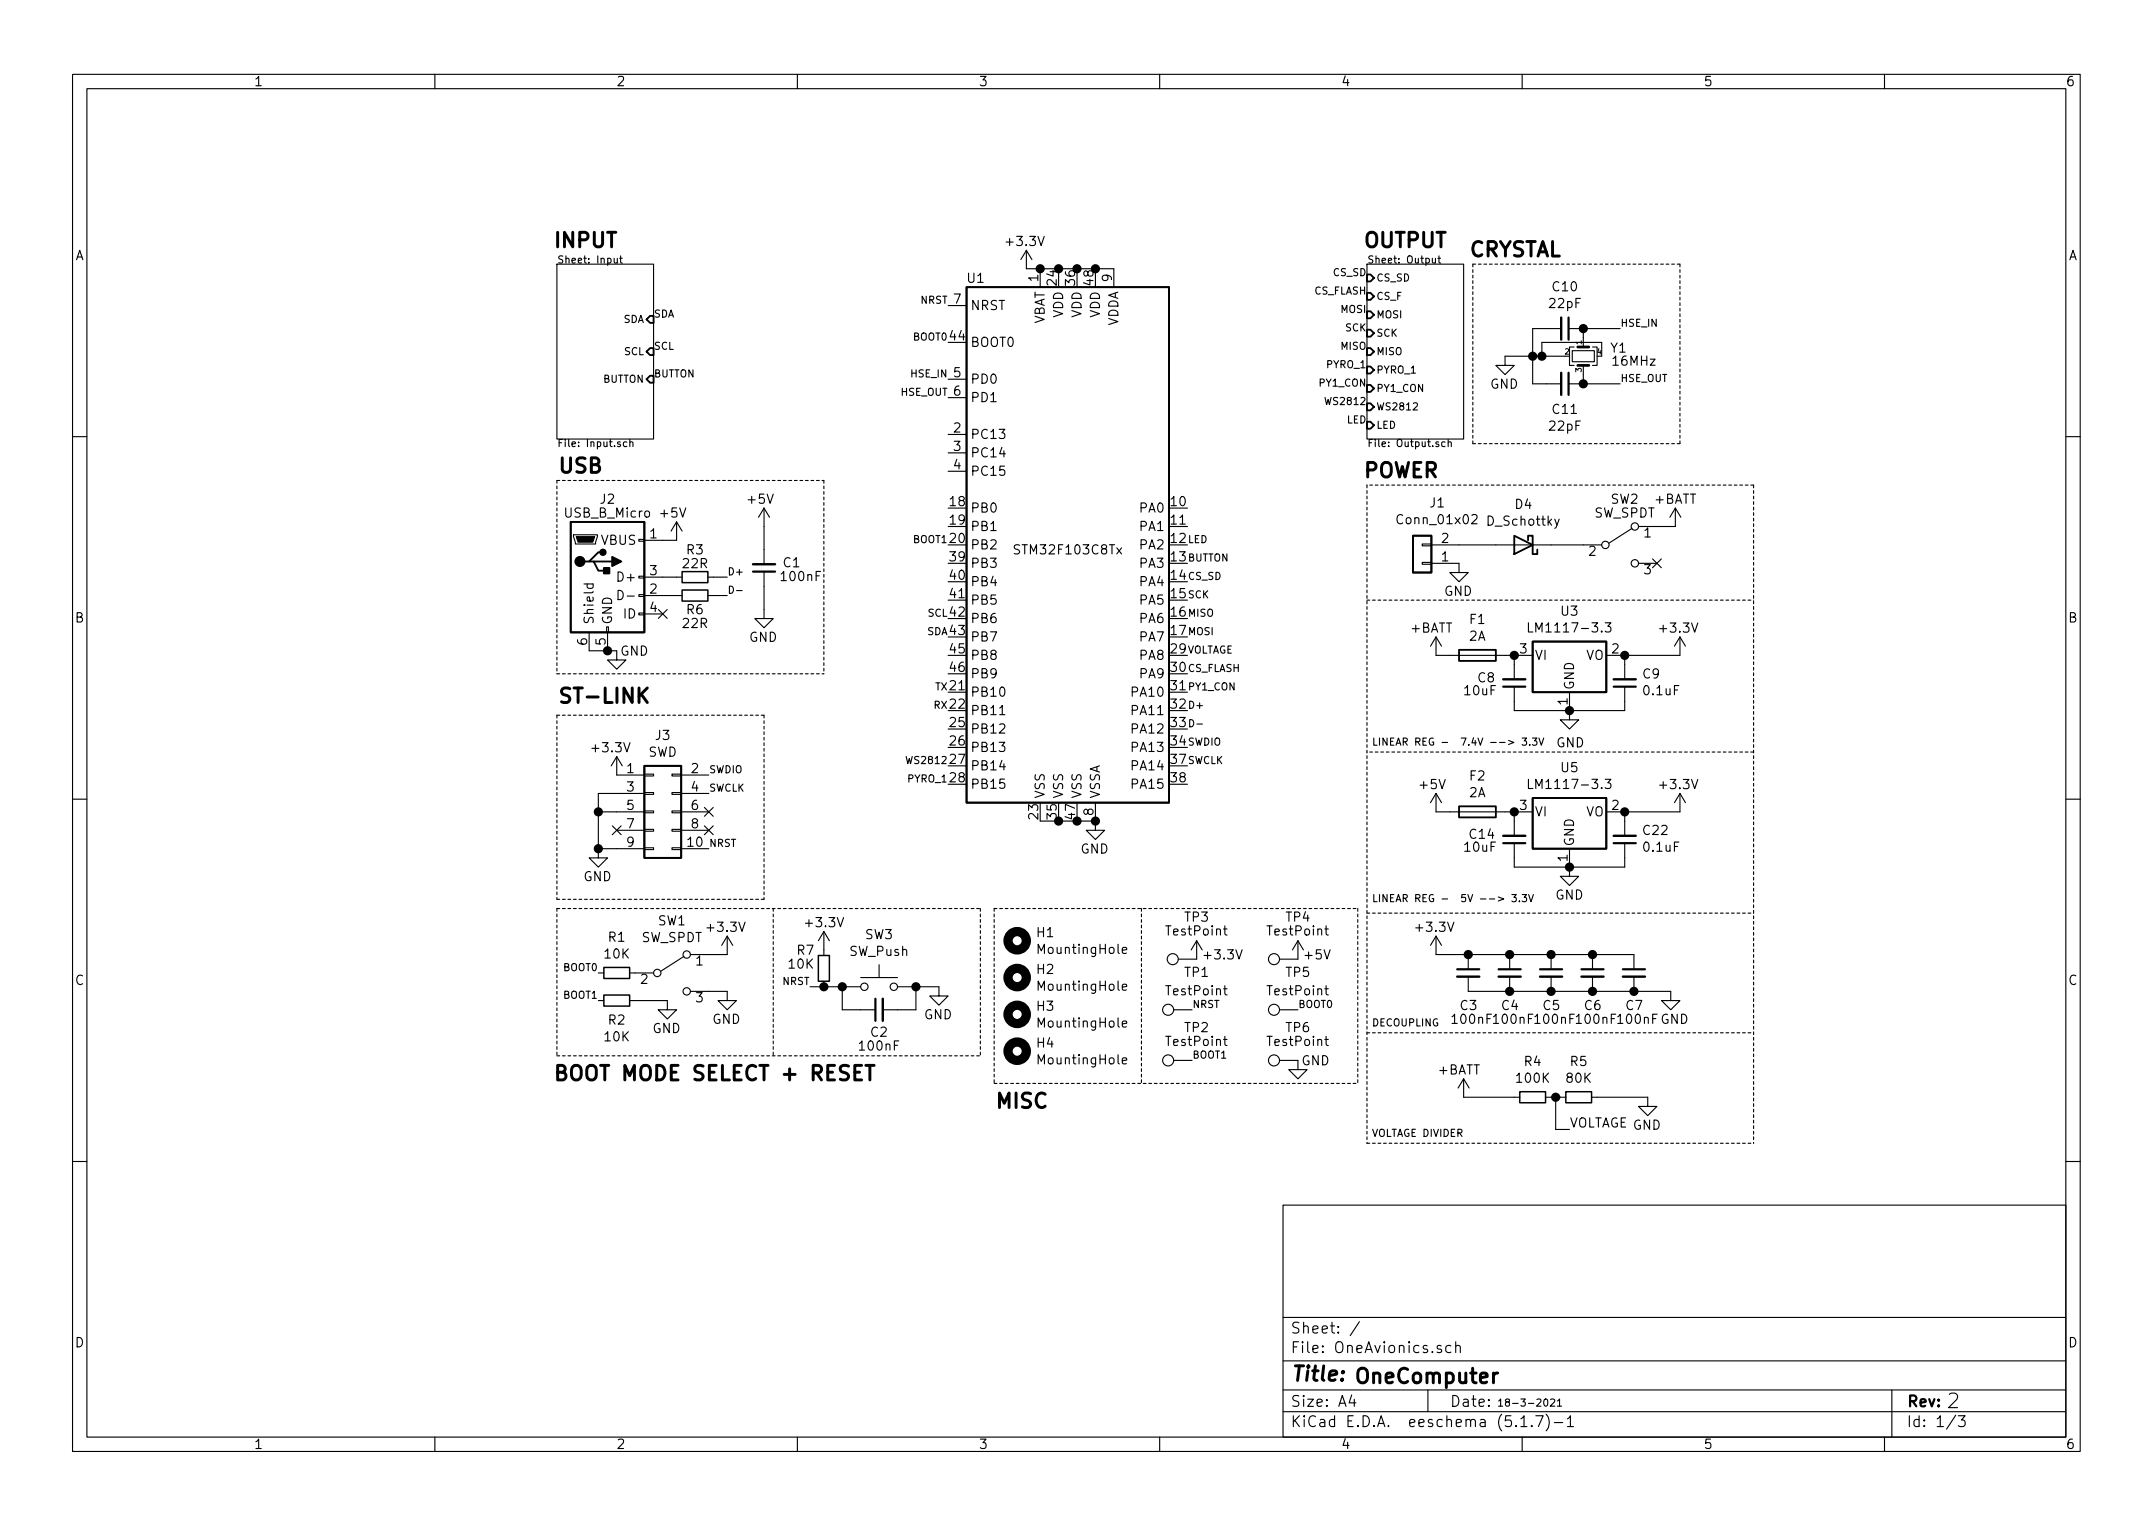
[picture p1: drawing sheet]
EESchema Schematic File Version 4
EELAYER 30 0
EELAYER END
$Descr A4 11693 8268
encoding utf-8
Sheet 1 3
Title ""
Date ""
Rev ""
Comp ""
Comment1 ""
Comment2 ""
Comment3 ""
Comment4 ""
$EndDescr
Wire Wire Line
	8450 6125 8525 6125
Text Notes 7450 6175 0    39   ~ 0
VOLTAGE DIVIDER 
$Comp
L MCU_ST_STM32F1:STM32F103C8Tx U1
U 1 1
P 5850 2950
F 0 "U1" H 5300 4400 50  0000 C CNN
F 1 "STM32F103C8Tx" H 5800 2925 50  0000 C CNN
F 2 "Package_QFP:LQFP-48_7x7mm_P0.5mm" H 5250 1550 50  0001 R CNN
F 3 "http://www.st.com/st-web-ui/static/active/en/resource/technical/document/datasheet/CD00161566.pdf" H 5850 2950 50  0001 C CNN
	1    5850 2950
	1    0    0    -1  
$EndComp
Wire Notes Line
	9525 2625 7425 2625
Text Notes 7450 4050 0    39   ~ 0
LINEAR REG -  7.4V --> 3.3V
Text Notes 7400 2600 0    79   ~ 16
POWER\n
Wire Notes Line
	9525 4075 7425 4075
Wire Notes Line
	7425 3250 9525 3250
Wire Wire Line
	5650 4450 5750 4450
Connection ~ 5750 4450
Connection ~ 5850 4450
Wire Wire Line
	5850 4450 5950 4450
Wire Wire Line
	5750 4450 5850 4450
$Comp
L power:GND #PWR0104
U 1 1
P 5950 4450
F 0 "#PWR0104" H 5950 4200 50  0001 C CNN
F 1 "GND" H 6025 4300 50  0000 R CNN
F 2 "" H 5950 4450 50  0001 C CNN
F 3 "" H 5950 4450 50  0001 C CNN
	1    5950 4450
	1    0    0    -1  
$EndComp
$Comp
L power:+3.3V #PWR0105
U 1 1
P 5575 1450
F 0 "#PWR0105" H 5575 1300 50  0001 C CNN
F 1 "+3.3V" H 5450 1600 50  0000 L CNN
F 2 "" H 5575 1450 50  0001 C CNN
F 3 "" H 5575 1450 50  0001 C CNN
	1    5575 1450
	1    0    0    -1  
$EndComp
Wire Wire Line
	5650 1450 5750 1450
Connection ~ 5750 1450
Wire Wire Line
	5750 1450 5850 1450
Connection ~ 5850 1450
Wire Wire Line
	5850 1450 5950 1450
Wire Wire Line
	5575 1450 5650 1450
Connection ~ 5650 1450
Wire Notes Line
	3025 2600 3025 3650
Text Notes 3025 2575 0    79   ~ 16
USB\n
$Comp
L power:+5V #PWR0106
U 1 1
P 3675 2925
F 0 "#PWR0106" H 3675 2775 50  0001 C CNN
F 1 "+5V" H 3575 3075 50  0000 L CNN
F 2 "" H 3675 2925 50  0001 C CNN
F 3 "" H 3675 2925 50  0001 C CNN
	1    3675 2925
	1    0    0    -1  
$EndComp
Wire Wire Line
	3200 3525 3300 3525
$Comp
L power:GND #PWR0107
U 1 1
P 3350 3525
F 0 "#PWR0107" H 3350 3275 50  0001 C CNN
F 1 "GND" H 3525 3525 50  0000 R CNN
F 2 "" H 3350 3525 50  0001 C CNN
F 3 "" H 3350 3525 50  0001 C CNN
	1    3350 3525
	1    0    0    -1  
$EndComp
NoConn ~ 3600 3325
Text Notes 3025 3825 0    79   ~ 16
ST-LINK\n
$Comp
L Switch:SW_SPDT SW1
U 1 1
P 3650 5275
F 0 "SW1" H 3650 5560 50  0000 C CNN
F 1 "SW_SPDT" H 3650 5469 50  0000 C CNN
F 2 "Button_Switch_SMD:SW_SPDT_PCM12" H 3650 5275 50  0001 C CNN
F 3 "~" H 3650 5275 50  0001 C CNN
	1    3650 5275
	1    0    0    -1  
$EndComp
Text Label 3250 5275 2    39   ~ 0
BOOT0
$Comp
L Device:R_Small R1
U 1 1
P 3350 5275
F 0 "R1" V 3154 5275 50  0000 C CNN
F 1 "10K" V 3245 5275 50  0000 C CNN
F 2 "Resistor_SMD:R_0603_1608Metric" H 3350 5275 50  0001 C CNN
F 3 "~" H 3350 5275 50  0001 C CNN
	1    3350 5275
	0    1    1    0   
$EndComp
$Comp
L power:GND #PWR0108
U 1 1
P 3950 5375
F 0 "#PWR0108" H 3950 5125 50  0001 C CNN
F 1 "GND" H 4025 5225 50  0000 R CNN
F 2 "" H 3950 5375 50  0001 C CNN
F 3 "" H 3950 5375 50  0001 C CNN
	1    3950 5375
	1    0    0    -1  
$EndComp
Text Label 3250 5425 2    39   ~ 0
BOOT1
$Comp
L Device:R_Small R2
U 1 1
P 3350 5425
F 0 "R2" V 3454 5425 50  0000 C CNN
F 1 "10K" V 3545 5425 50  0000 C CNN
F 2 "Resistor_SMD:R_0603_1608Metric" H 3350 5425 50  0001 C CNN
F 3 "~" H 3350 5425 50  0001 C CNN
	1    3350 5425
	0    1    1    0   
$EndComp
Text Label 5150 1850 2    39   ~ 0
BOOT0
Text Label 5150 1650 2    39   ~ 0
NRST
Wire Wire Line
	6050 1450 5950 1450
Connection ~ 5950 1450
Text Label 4400 5350 2    39   ~ 0
NRST
$Comp
L Switch:SW_Push SW3
U 1 1
P 4775 5350
F 0 "SW3" H 4775 5635 50  0000 C CNN
F 1 "SW_Push" H 4775 5544 50  0000 C CNN
F 2 "Button_Switch_SMD:SW_SPST_B3U-1000P" H 4775 5550 50  0001 C CNN
F 3 "~" H 4775 5550 50  0001 C CNN
	1    4775 5350
	1    0    0    -1  
$EndComp
$Comp
L Device:C_Small C2
U 1 1
P 4775 5475
F 0 "C2" V 4650 5475 50  0000 C CNN
F 1 "100nF" V 4575 5475 50  0000 C CNN
F 2 "Capacitor_SMD:C_0603_1608Metric" H 4775 5475 50  0001 C CNN
F 3 "~" H 4775 5475 50  0001 C CNN
	1    4775 5475
	0    -1   -1   0   
$EndComp
$Comp
L power:GND #PWR0113
U 1 1
P 5100 5350
F 0 "#PWR0113" H 5100 5100 50  0001 C CNN
F 1 "GND" H 5175 5200 50  0000 R CNN
F 2 "" H 5100 5350 50  0001 C CNN
F 3 "" H 5100 5350 50  0001 C CNN
	1    5100 5350
	1    0    0    -1  
$EndComp
$Comp
L Device:R_Small R7
U 1 1
P 4475 5250
F 0 "R7" H 4375 5350 50  0000 C CNN
F 1 "10K" H 4350 5275 50  0000 C CNN
F 2 "Resistor_SMD:R_0603_1608Metric" H 4475 5250 50  0001 C CNN
F 3 "~" H 4475 5250 50  0001 C CNN
	1    4475 5250
	1    0    0    -1  
$EndComp
Connection ~ 4475 5350
Wire Wire Line
	4475 5350 4575 5350
$Comp
L power:+3.3V #PWR0114
U 1 1
P 4475 5150
F 0 "#PWR0114" H 4475 5000 50  0001 C CNN
F 1 "+3.3V" H 4475 5300 50  0000 C CNN
F 2 "" H 4475 5150 50  0001 C CNN
F 3 "" H 4475 5150 50  0001 C CNN
	1    4475 5150
	1    0    0    -1  
$EndComp
Wire Wire Line
	4400 5350 4475 5350
Text Label 5150 2050 2    39   ~ 0
HSE_IN
Text Label 5150 2150 2    39   ~ 0
HSE_OUT
Text Label 5150 3450 2    39   ~ 0
SDA
Text Label 5150 3350 2    39   ~ 0
SCL
Text Label 6450 4050 0    39   ~ 0
SWDIO
Text Label 6450 3950 0    39   ~ 0
D-
Text Label 6450 3850 0    39   ~ 0
D+
Text Label 5150 3750 2    39   ~ 0
TX
Text Label 5150 3850 2    39   ~ 0
RX
Text Label 6450 3250 0    39   ~ 0
SCK
Text Label 6450 3350 0    39   ~ 0
MISO
Text Label 6450 3450 0    39   ~ 0
MOSI
Text Label 6450 4150 0    39   ~ 0
SWCLK
$Comp
L Device:C_Small C11
U 1 1
P 8500 2075
F 0 "C11" V 8637 2075 50  0000 C CNN
F 1 "22pF" V 8728 2075 50  0000 C CNN
F 2 "Capacitor_SMD:C_0603_1608Metric" H 8500 2075 50  0001 C CNN
F 3 "~" H 8500 2075 50  0001 C CNN
	1    8500 2075
	0    1    1    0   
$EndComp
$Comp
L Device:Crystal_GND24_Small Y1
U 1 1
P 8600 1925
F 0 "Y1" V 8554 2069 50  0000 L CNN
F 1 "16MHz" V 8625 2075 50  0000 L CNN
F 2 "Crystal:Crystal_SMD_3225-4Pin_3.2x2.5mm" H 8600 1925 50  0001 C CNN
F 3 "~" H 8600 1925 50  0001 C CNN
	1    8600 1925
	0    1    1    0   
$EndComp
$Comp
L Device:C_Small C10
U 1 1
P 8500 1775
F 0 "C10" V 8271 1775 50  0000 C CNN
F 1 "22pF" V 8362 1775 50  0000 C CNN
F 2 "Capacitor_SMD:C_0603_1608Metric" H 8500 1775 50  0001 C CNN
F 3 "~" H 8500 1775 50  0001 C CNN
	1    8500 1775
	0    1    1    0   
$EndComp
Wire Wire Line
	8600 2075 8600 2025
Wire Wire Line
	8600 1775 8600 1825
Wire Wire Line
	8400 1775 8325 1775
Wire Wire Line
	8325 1775 8325 1925
Wire Wire Line
	8325 2075 8400 2075
$Comp
L power:GND #PWR0115
U 1 1
P 8175 1925
F 0 "#PWR0115" H 8175 1675 50  0001 C CNN
F 1 "GND" H 8250 1775 50  0000 R CNN
F 2 "" H 8175 1925 50  0001 C CNN
F 3 "" H 8175 1925 50  0001 C CNN
	1    8175 1925
	1    0    0    -1  
$EndComp
Connection ~ 8325 1925
Wire Wire Line
	8325 1925 8325 2075
Wire Wire Line
	8325 1925 8375 1925
Wire Wire Line
	8700 1925 8700 1850
Wire Wire Line
	8700 1850 8375 1850
Wire Wire Line
	8375 1850 8375 1925
Connection ~ 8375 1925
Wire Wire Line
	8375 1925 8500 1925
Text Label 8800 1775 0    39   ~ 0
HSE_IN
Wire Wire Line
	8800 1775 8600 1775
Connection ~ 8600 1775
Text Label 8800 2075 0    39   ~ 0
HSE_OUT
Wire Wire Line
	8800 2075 8600 2075
Connection ~ 8600 2075
Text Label 3550 1725 0    39   ~ 0
SDA
Text Label 3550 1900 0    39   ~ 0
SCL
Text Label 6450 3050 0    39   ~ 0
BUTTON
Text Label 3550 2050 0    39   ~ 0
BUTTON
Text Label 5150 4250 2    39   ~ 0
PYRO_1
Text Label 6450 3550 0    39   ~ 0
VOLTAGE
Wire Notes Line
	8000 1425 8000 2400
Wire Notes Line
	8000 2400 9125 2400
Wire Notes Line
	9125 2400 9125 1425
Wire Notes Line
	9125 1425 8000 1425
Text Notes 7975 1400 0    79   ~ 16
CRYSTAL\n
Wire Notes Line
	3025 4925 3025 5725
Wire Notes Line
	4200 4925 4200 5725
Wire Notes Line
	5325 4925 5325 5725
Wire Notes Line
	3025 4925 5325 4925
Wire Notes Line
	3025 5725 5325 5725
Text Notes 3000 5875 0    79   ~ 16
BOOT MODE SELECT + RESET\n
Text Notes 3000 1350 0    79   ~ 16
INPUT\n
Wire Notes Line
	7425 5600 9525 5600
Text Notes 7450 5575 0    39   ~ 0
DECOUPLING
$Comp
L Connector_Generic:Conn_02x05_Odd_Even J3
U 1 1
P 3550 4400
F 0 "J3" H 3600 4817 50  0000 C CNN
F 1 "SWD" H 3600 4726 50  0000 C CNN
F 2 "Connector_PinHeader_2.54mm:PinHeader_2x05_P2.54mm_Vertical" H 3550 4400 50  0001 C CNN
F 3 "~" H 3550 4400 50  0001 C CNN
	1    3550 4400
	1    0    0    -1  
$EndComp
Text Label 3850 4600 0    39   ~ 0
NRST
Text Label 3850 4300 0    39   ~ 0
SWCLK
Text Label 3850 4200 0    39   ~ 0
SWDIO
$Comp
L power:+3.3V #PWR0116
U 1 1
P 3350 4200
F 0 "#PWR0116" H 3350 4050 50  0001 C CNN
F 1 "+3.3V" H 3200 4350 50  0000 L CNN
F 2 "" H 3350 4200 50  0001 C CNN
F 3 "" H 3350 4200 50  0001 C CNN
	1    3350 4200
	1    0    0    -1  
$EndComp
Wire Wire Line
	3350 4300 3250 4300
Wire Wire Line
	3250 4300 3250 4400
Wire Wire Line
	3250 4600 3350 4600
Wire Wire Line
	3350 4400 3250 4400
Connection ~ 3250 4400
Wire Wire Line
	3250 4400 3250 4600
NoConn ~ 3350 4500
NoConn ~ 3850 4500
NoConn ~ 3850 4400
Connection ~ 3250 4600
Wire Notes Line
	3025 3875 4150 3875
$Comp
L Mechanical:MountingHole H1
U 1 1
P 5525 5100
F 0 "H1" H 5625 5146 50  0000 L CNN
F 1 "MountingHole" H 5625 5055 50  0000 L CNN
F 2 "MountingHole:MountingHole_2.2mm_M2_Pad_Via" H 5525 5100 50  0001 C CNN
F 3 "~" H 5525 5100 50  0001 C CNN
	1    5525 5100
	1    0    0    -1  
$EndComp
$Comp
L Mechanical:MountingHole H2
U 1 1
P 5525 5300
F 0 "H2" H 5625 5346 50  0000 L CNN
F 1 "MountingHole" H 5625 5255 50  0000 L CNN
F 2 "MountingHole:MountingHole_2.2mm_M2_Pad_Via" H 5525 5300 50  0001 C CNN
F 3 "~" H 5525 5300 50  0001 C CNN
	1    5525 5300
	1    0    0    -1  
$EndComp
$Comp
L Mechanical:MountingHole H3
U 1 1
P 5525 5500
F 0 "H3" H 5625 5546 50  0000 L CNN
F 1 "MountingHole" H 5625 5455 50  0000 L CNN
F 2 "MountingHole:MountingHole_2.2mm_M2_Pad_Via" H 5525 5500 50  0001 C CNN
F 3 "~" H 5525 5500 50  0001 C CNN
	1    5525 5500
	1    0    0    -1  
$EndComp
$Comp
L Mechanical:MountingHole H4
U 1 1
P 5525 5700
F 0 "H4" H 5625 5746 50  0000 L CNN
F 1 "MountingHole" H 5625 5655 50  0000 L CNN
F 2 "MountingHole:MountingHole_2.2mm_M2_Pad_Via" H 5525 5700 50  0001 C CNN
F 3 "~" H 5525 5700 50  0001 C CNN
	1    5525 5700
	1    0    0    -1  
$EndComp
Wire Wire Line
	3300 3525 3350 3525
Connection ~ 3300 3525
$Comp
L Connector_Generic:Conn_01x02 J1
U 1 1
P 7725 3050
F 0 "J1" H 7643 2725 50  0000 C CNN
F 1 "Conn_01x02" H 7643 2816 50  0000 C CNN
F 2 "TerminalBlock_Phoenix:TerminalBlock_Phoenix_PT-1,5-2-3.5-H_1x02_P3.50mm_Horizontal" H 7725 3050 50  0001 C CNN
F 3 "~" H 7725 3050 50  0001 C CNN
	1    7725 3050
	-1   0    0    1   
$EndComp
$Comp
L Switch:SW_SPDT SW2
U 1 1
P 8800 2950
F 0 "SW2" H 8825 3200 50  0000 C CNN
F 1 "SW_SPDT" H 8825 3125 50  0000 C CNN
F 2 "Button_Switch_SMD:SW_SPDT_PCM12" H 8800 2950 50  0001 C CNN
F 3 "~" H 8800 2950 50  0001 C CNN
	1    8800 2950
	1    0    0    -1  
$EndComp
NoConn ~ 9000 3050
Wire Wire Line
	8825 3600 8825 3550
Wire Wire Line
	8825 3850 8825 3800
Wire Wire Line
	8225 3800 8225 3850
Wire Wire Line
	8225 3550 8225 3600
$Comp
L Regulator_Linear:LM1117-3.3 U3
U 1 1
P 8525 3550
F 0 "U3" H 8525 3792 50  0000 C CNN
F 1 "LM1117-3.3" H 8525 3701 50  0000 C CNN
F 2 "Package_TO_SOT_SMD:SOT-223" H 8525 3550 50  0001 C CNN
F 3 "http://www.ti.com/lit/ds/symlink/lm1117.pdf" H 8525 3550 50  0001 C CNN
	1    8525 3550
	1    0    0    -1  
$EndComp
$Comp
L Device:C_Small C8
U 1 1
P 8225 3700
F 0 "C8" H 8325 3675 50  0000 L CNN
F 1 "10uF" H 8316 3745 50  0000 L CNN
F 2 "Capacitor_SMD:C_0603_1608Metric" H 8225 3700 50  0001 C CNN
F 3 "~" H 8225 3700 50  0001 C CNN
	1    8225 3700
	-1   0    0    1   
$EndComp
$Comp
L Device:C_Small C9
U 1 1
P 8825 3700
F 0 "C9" H 8733 3654 50  0000 R CNN
F 1 "0.1uF" H 8733 3745 50  0000 R CNN
F 2 "Capacitor_SMD:C_0603_1608Metric" H 8825 3700 50  0001 C CNN
F 3 "~" H 8825 3700 50  0001 C CNN
	1    8825 3700
	-1   0    0    1   
$EndComp
$Comp
L power:+3.3V #PWR0102
U 1 1
P 9125 3550
F 0 "#PWR0102" H 9125 3400 50  0001 C CNN
F 1 "+3.3V" H 9000 3700 50  0000 L CNN
F 2 "" H 9125 3550 50  0001 C CNN
F 3 "" H 9125 3550 50  0001 C CNN
	1    9125 3550
	1    0    0    -1  
$EndComp
Connection ~ 8825 3550
Wire Wire Line
	9125 3550 8825 3550
$Comp
L power:GND #PWR0103
U 1 1
P 8525 3850
F 0 "#PWR0103" H 8525 3600 50  0001 C CNN
F 1 "GND" H 8530 3677 50  0000 C CNN
F 2 "" H 8525 3850 50  0001 C CNN
F 3 "" H 8525 3850 50  0001 C CNN
	1    8525 3850
	1    0    0    -1  
$EndComp
Wire Wire Line
	8225 3850 8525 3850
Connection ~ 8525 3850
Wire Wire Line
	8525 3850 8825 3850
$Comp
L Device:Fuse F1
U 1 1
P 8025 3550
F 0 "F1" V 7828 3550 50  0000 C CNN
F 1 "2A" V 7919 3550 50  0000 C CNN
F 2 "Fuse:Fuse_1206_3216Metric_Castellated" V 7955 3550 50  0001 C CNN
F 3 "~" H 8025 3550 50  0001 C CNN
	1    8025 3550
	0    1    1    0   
$EndComp
$Comp
L power:GND #PWR0127
U 1 1
P 8950 5950
F 0 "#PWR0127" H 8950 5700 50  0001 C CNN
F 1 "GND" H 9025 5800 50  0000 R CNN
F 2 "" H 8950 5950 50  0001 C CNN
F 3 "" H 8950 5950 50  0001 C CNN
	1    8950 5950
	1    0    0    -1  
$EndComp
$Comp
L Device:R_Small R4
U 1 1
P 8325 5950
F 0 "R4" V 8129 5950 50  0000 C CNN
F 1 "100K" V 8220 5950 50  0000 C CNN
F 2 "Resistor_SMD:R_0603_1608Metric" H 8325 5950 50  0001 C CNN
F 3 "~" H 8325 5950 50  0001 C CNN
	1    8325 5950
	0    1    1    0   
$EndComp
$Comp
L Device:R_Small R5
U 1 1
P 8575 5950
F 0 "R5" V 8379 5950 50  0000 C CNN
F 1 "80K" V 8470 5950 50  0000 C CNN
F 2 "Resistor_SMD:R_0603_1608Metric" H 8575 5950 50  0001 C CNN
F 3 "~" H 8575 5950 50  0001 C CNN
	1    8575 5950
	0    1    1    0   
$EndComp
Wire Wire Line
	8425 5950 8450 5950
Wire Wire Line
	8450 5950 8450 6125
Connection ~ 8450 5950
Wire Wire Line
	8450 5950 8475 5950
Text Label 8525 6125 0    50   ~ 0
VOLTAGE
$Comp
L power:GND #PWR0112
U 1 1
P 9075 5375
F 0 "#PWR0112" H 9075 5125 50  0001 C CNN
F 1 "GND" H 9175 5225 50  0000 R CNN
F 2 "" H 9075 5375 50  0001 C CNN
F 3 "" H 9075 5375 50  0001 C CNN
	1    9075 5375
	1    0    0    -1  
$EndComp
$Comp
L power:+3.3V #PWR0111
U 1 1
P 7800 5175
F 0 "#PWR0111" H 7800 5025 50  0001 C CNN
F 1 "+3.3V" H 7675 5325 50  0000 L CNN
F 2 "" H 7800 5175 50  0001 C CNN
F 3 "" H 7800 5175 50  0001 C CNN
	1    7800 5175
	1    0    0    -1  
$EndComp
Connection ~ 8875 5375
$Comp
L Device:C_Small C7
U 1 1
P 8875 5275
F 0 "C7" H 8825 5100 50  0000 L CNN
F 1 "100nF" H 8775 5025 50  0000 L CNN
F 2 "Capacitor_SMD:C_0603_1608Metric" H 8875 5275 50  0001 C CNN
F 3 "~" H 8875 5275 50  0001 C CNN
	1    8875 5275
	1    0    0    -1  
$EndComp
Wire Wire Line
	8650 5375 8875 5375
Connection ~ 8650 5375
Wire Wire Line
	8875 5175 8650 5175
Connection ~ 8650 5175
$Comp
L Device:C_Small C6
U 1 1
P 8650 5275
F 0 "C6" H 8600 5100 50  0000 L CNN
F 1 "100nF" H 8550 5025 50  0000 L CNN
F 2 "Capacitor_SMD:C_0603_1608Metric" H 8650 5275 50  0001 C CNN
F 3 "~" H 8650 5275 50  0001 C CNN
	1    8650 5275
	1    0    0    -1  
$EndComp
Wire Wire Line
	8425 5375 8650 5375
Connection ~ 8425 5375
Wire Wire Line
	8650 5175 8425 5175
Connection ~ 8425 5175
$Comp
L Device:C_Small C5
U 1 1
P 8425 5275
F 0 "C5" H 8375 5100 50  0000 L CNN
F 1 "100nF" H 8325 5025 50  0000 L CNN
F 2 "Capacitor_SMD:C_0603_1608Metric" H 8425 5275 50  0001 C CNN
F 3 "~" H 8425 5275 50  0001 C CNN
	1    8425 5275
	1    0    0    -1  
$EndComp
Wire Wire Line
	8200 5375 8425 5375
Wire Wire Line
	7975 5375 8200 5375
Connection ~ 8200 5375
Wire Wire Line
	8425 5175 8200 5175
Wire Wire Line
	8200 5175 7975 5175
Connection ~ 8200 5175
$Comp
L Device:C_Small C4
U 1 1
P 8200 5275
F 0 "C4" H 8150 5100 50  0000 L CNN
F 1 "100nF" H 8100 5025 50  0000 L CNN
F 2 "Capacitor_SMD:C_0603_1608Metric" H 8200 5275 50  0001 C CNN
F 3 "~" H 8200 5275 50  0001 C CNN
	1    8200 5275
	1    0    0    -1  
$EndComp
Connection ~ 7975 5175
$Comp
L Device:C_Small C3
U 1 1
P 7975 5275
F 0 "C3" H 7925 5100 50  0000 L CNN
F 1 "100nF" H 7875 5025 50  0000 L CNN
F 2 "Capacitor_SMD:C_0603_1608Metric" H 7975 5275 50  0001 C CNN
F 3 "~" H 7975 5275 50  0001 C CNN
	1    7975 5275
	1    0    0    -1  
$EndComp
Text Label 5150 2950 2    39   ~ 0
BOOT1
Wire Notes Line
	7425 6200 9525 6200
Text Label 6450 2950 0    39   ~ 0
LED
Text Label 6450 3150 0    39   ~ 0
CS_SD
Text Label 6450 3650 0    39   ~ 0
CS_FLASH
$Comp
L Connector:TestPoint TP?
U 1 1
P 6500 5200
AR Path="/604AFA5F/604B7FBC" Ref="TP?"  Part="1" 
AR Path="/604B7FBC" Ref="TP3"  Part="1" 
F 0 "TP3" V 6725 5200 50  0000 C CNN
F 1 "TestPoint" V 6650 5200 50  0000 C CNN
F 2 "TestPoint:TestPoint_Pad_D1.5mm" H 6700 5200 50  0001 C CNN
F 3 "~" H 6700 5200 50  0001 C CNN
	1    6500 5200
	0    -1   -1   0   
$EndComp
$Comp
L power:+3.3V #PWR?
U 1 1
P 6500 5200
AR Path="/604AFA5F/604B7FC2" Ref="#PWR?"  Part="1" 
AR Path="/604B7FC2" Ref="#PWR0122"  Part="1" 
F 0 "#PWR0122" H 6500 5050 50  0001 C CNN
F 1 "+3.3V" H 6525 5225 50  0000 L CNN
F 2 "" H 6500 5200 50  0001 C CNN
F 3 "" H 6500 5200 50  0001 C CNN
	1    6500 5200
	1    0    0    -1  
$EndComp
$Comp
L Connector:TestPoint TP?
U 1 1
P 7050 5200
AR Path="/604AFA5F/604B7FC8" Ref="TP?"  Part="1" 
AR Path="/604B7FC8" Ref="TP4"  Part="1" 
F 0 "TP4" V 7275 5200 50  0000 C CNN
F 1 "TestPoint" V 7200 5200 50  0000 C CNN
F 2 "TestPoint:TestPoint_Pad_D1.5mm" H 7250 5200 50  0001 C CNN
F 3 "~" H 7250 5200 50  0001 C CNN
	1    7050 5200
	0    -1   -1   0   
$EndComp
$Comp
L Connector:TestPoint TP?
U 1 1
P 6475 5475
AR Path="/604AFA5F/604B7FD4" Ref="TP?"  Part="1" 
AR Path="/604B7FD4" Ref="TP1"  Part="1" 
F 0 "TP1" V 6675 5450 50  0000 C CNN
F 1 "TestPoint" V 6575 5450 50  0000 C CNN
F 2 "TestPoint:TestPoint_Pad_D1.5mm" H 6675 5475 50  0001 C CNN
F 3 "~" H 6675 5475 50  0001 C CNN
	1    6475 5475
	0    -1   -1   0   
$EndComp
$Comp
L Connector:TestPoint TP?
U 1 1
P 7050 5475
AR Path="/604AFA5F/604B7FDA" Ref="TP?"  Part="1" 
AR Path="/604B7FDA" Ref="TP5"  Part="1" 
F 0 "TP5" V 7250 5475 50  0000 C CNN
F 1 "TestPoint" V 7150 5475 50  0000 C CNN
F 2 "TestPoint:TestPoint_Pad_D1.5mm" H 7250 5475 50  0001 C CNN
F 3 "~" H 7250 5475 50  0001 C CNN
	1    7050 5475
	0    -1   -1   0   
$EndComp
Text Label 6475 5475 0    39   ~ 0
NRST
Text Label 7050 5475 0    39   ~ 0
BOOT0
Text Label 6475 5750 0    39   ~ 0
BOOT1
$Comp
L Connector:TestPoint TP?
U 1 1
P 6475 5750
AR Path="/604AFA5F/604BA055" Ref="TP?"  Part="1" 
AR Path="/604BA055" Ref="TP2"  Part="1" 
F 0 "TP2" V 6650 5725 50  0000 C CNN
F 1 "TestPoint" V 6575 5725 50  0000 C CNN
F 2 "TestPoint:TestPoint_Pad_D1.5mm" H 6675 5750 50  0001 C CNN
F 3 "~" H 6675 5750 50  0001 C CNN
	1    6475 5750
	0    -1   -1   0   
$EndComp
$Comp
L Connector:TestPoint TP?
U 1 1
P 7050 5750
AR Path="/604AFA5F/604BA6D7" Ref="TP?"  Part="1" 
AR Path="/604BA6D7" Ref="TP6"  Part="1" 
F 0 "TP6" V 7225 5750 50  0000 C CNN
F 1 "TestPoint" V 7150 5750 50  0000 C CNN
F 2 "TestPoint:TestPoint_Pad_D1.5mm" H 7250 5750 50  0001 C CNN
F 3 "~" H 7250 5750 50  0001 C CNN
	1    7050 5750
	0    -1   -1   0   
$EndComp
Wire Notes Line
	6200 4925 6200 5875
Text Notes 5400 6025 0    79   ~ 16
MISC\n
Wire Notes Line
	7375 4925 7375 5875
Wire Notes Line
	5400 4925 7375 4925
Wire Notes Line
	4150 4875 3025 4875
Wire Notes Line
	4150 3875 4150 4875
Wire Notes Line
	3025 3875 3025 4875
Wire Notes Line
	5400 4925 5400 5875
Wire Notes Line
	5400 5875 7375 5875
Text Notes 7450 4900 0    39   ~ 0
LINEAR REG -  5V --> 3.3V
Wire Wire Line
	8825 4450 8825 4400
Wire Wire Line
	8825 4700 8825 4650
Wire Wire Line
	8225 4650 8225 4700
Wire Wire Line
	8225 4400 8225 4450
$Comp
L Device:C_Small C14
U 1 1
P 8225 4550
F 0 "C14" H 8325 4525 50  0000 L CNN
F 1 "10uF" H 8316 4595 50  0000 L CNN
F 2 "Capacitor_SMD:C_0603_1608Metric" H 8225 4550 50  0001 C CNN
F 3 "~" H 8225 4550 50  0001 C CNN
	1    8225 4550
	-1   0    0    1   
$EndComp
$Comp
L Device:C_Small C22
U 1 1
P 8825 4550
F 0 "C22" H 8733 4504 50  0000 R CNN
F 1 "0.1uF" H 8733 4595 50  0000 R CNN
F 2 "Capacitor_SMD:C_0603_1608Metric" H 8825 4550 50  0001 C CNN
F 3 "~" H 8825 4550 50  0001 C CNN
	1    8825 4550
	-1   0    0    1   
$EndComp
$Comp
L power:+3.3V #PWR0141
U 1 1
P 9125 4400
F 0 "#PWR0141" H 9125 4250 50  0001 C CNN
F 1 "+3.3V" H 9000 4550 50  0000 L CNN
F 2 "" H 9125 4400 50  0001 C CNN
F 3 "" H 9125 4400 50  0001 C CNN
	1    9125 4400
	1    0    0    -1  
$EndComp
Wire Wire Line
	9125 4400 8825 4400
$Comp
L power:GND #PWR0142
U 1 1
P 8525 4700
F 0 "#PWR0142" H 8525 4450 50  0001 C CNN
F 1 "GND" H 8525 4550 50  0000 C CNN
F 2 "" H 8525 4700 50  0001 C CNN
F 3 "" H 8525 4700 50  0001 C CNN
	1    8525 4700
	1    0    0    -1  
$EndComp
Wire Wire Line
	8225 4700 8525 4700
Connection ~ 8525 4700
Wire Wire Line
	8525 4700 8825 4700
$Comp
L Device:Fuse F2
U 1 1
P 8025 4400
F 0 "F2" V 7828 4400 50  0000 C CNN
F 1 "2A" V 7919 4400 50  0000 C CNN
F 2 "Fuse:Fuse_1206_3216Metric_Castellated" V 7955 4400 50  0001 C CNN
F 3 "~" H 8025 4400 50  0001 C CNN
	1    8025 4400
	0    1    1    0   
$EndComp
Wire Notes Line
	7425 4950 9525 4950
$Comp
L power:+5V #PWR0143
U 1 1
P 7800 4400
F 0 "#PWR0143" H 7800 4250 50  0001 C CNN
F 1 "+5V" H 7700 4550 50  0000 L CNN
F 2 "" H 7800 4400 50  0001 C CNN
F 3 "" H 7800 4400 50  0001 C CNN
	1    7800 4400
	1    0    0    -1  
$EndComp
$Comp
L Regulator_Linear:LM1117-3.3 U5
U 1 1
P 8525 4400
F 0 "U5" H 8525 4642 50  0000 C CNN
F 1 "LM1117-3.3" H 8525 4551 50  0000 C CNN
F 2 "Package_TO_SOT_SMD:SOT-223" H 8525 4400 50  0001 C CNN
F 3 "http://www.ti.com/lit/ds/symlink/lm1117.pdf" H 8525 4400 50  0001 C CNN
	1    8525 4400
	1    0    0    -1  
$EndComp
Connection ~ 8825 4400
Wire Notes Line
	7425 2625 7425 6200
Wire Notes Line
	9525 2625 9525 6200
$Comp
L Device:D_Schottky D4
U 1 1
P 8275 2950
F 0 "D4" H 8275 2733 50  0000 C CNN
F 1 "D_Schottky" H 8275 2824 50  0000 C CNN
F 2 "Package_TO_SOT_SMD:SOT-23" H 8275 2950 50  0001 C CNN
F 3 "~" H 8275 2950 50  0001 C CNN
	1    8275 2950
	-1   0    0    1   
$EndComp
$Comp
L power:+BATT #PWR0110
U 1 1
P 9100 2850
F 0 "#PWR0110" H 9100 2700 50  0001 C CNN
F 1 "+BATT" H 9100 3000 50  0000 C CNN
F 2 "" H 9100 2850 50  0001 C CNN
F 3 "" H 9100 2850 50  0001 C CNN
	1    9100 2850
	1    0    0    -1  
$EndComp
$Comp
L power:+BATT #PWR0118
U 1 1
P 7950 5950
F 0 "#PWR0118" H 7950 5800 50  0001 C CNN
F 1 "+BATT" H 7925 6100 50  0000 C CNN
F 2 "" H 7950 5950 50  0001 C CNN
F 3 "" H 7950 5950 50  0001 C CNN
	1    7950 5950
	1    0    0    -1  
$EndComp
Connection ~ 5950 4450
Wire Wire Line
	5100 5350 4975 5350
Wire Wire Line
	4975 5350 4975 5475
Wire Wire Line
	4975 5475 4875 5475
Connection ~ 4975 5350
Wire Wire Line
	4675 5475 4575 5475
Wire Wire Line
	4575 5475 4575 5350
Connection ~ 4575 5350
Wire Wire Line
	3950 5375 3850 5375
$Comp
L power:+3.3V #PWR0109
U 1 1
P 3950 5175
F 0 "#PWR0109" H 3950 5025 50  0001 C CNN
F 1 "+3.3V" H 3825 5325 50  0000 L CNN
F 2 "" H 3950 5175 50  0001 C CNN
F 3 "" H 3950 5175 50  0001 C CNN
	1    3950 5175
	1    0    0    -1  
$EndComp
Wire Wire Line
	3850 5175 3950 5175
$Comp
L power:GND #PWR0123
U 1 1
P 3625 5425
F 0 "#PWR0123" H 3625 5175 50  0001 C CNN
F 1 "GND" H 3700 5275 50  0000 R CNN
F 2 "" H 3625 5425 50  0001 C CNN
F 3 "" H 3625 5425 50  0001 C CNN
	1    3625 5425
	1    0    0    -1  
$EndComp
Wire Wire Line
	3450 5425 3625 5425
$Comp
L power:GND #PWR0117
U 1 1
P 3250 4600
F 0 "#PWR0117" H 3250 4350 50  0001 C CNN
F 1 "GND" H 3325 4450 50  0000 R CNN
F 2 "" H 3250 4600 50  0001 C CNN
F 3 "" H 3250 4600 50  0001 C CNN
	1    3250 4600
	1    0    0    -1  
$EndComp
$Comp
L Device:C_Small C?
U 1 1
P 4150 3075
AR Path="/604AFA5F/605AA5CD" Ref="C?"  Part="1" 
AR Path="/605AA5CD" Ref="C1"  Part="1" 
F 0 "C1" H 4000 3050 50  0000 C CNN
F 1 "100nF" H 3950 3125 50  0000 C CNN
F 2 "Capacitor_SMD:C_0603_1608Metric" H 4150 3075 50  0001 C CNN
F 3 "~" H 4150 3075 50  0001 C CNN
	1    4150 3075
	-1   0    0    1   
$EndComp
$Comp
L power:GND #PWR?
U 1 1
P 4150 3300
AR Path="/604AFA5F/605AA5D9" Ref="#PWR?"  Part="1" 
AR Path="/605AA5D9" Ref="#PWR0124"  Part="1" 
F 0 "#PWR0124" H 4150 3050 50  0001 C CNN
F 1 "GND" H 4225 3150 50  0000 R CNN
F 2 "" H 4150 3300 50  0001 C CNN
F 3 "" H 4150 3300 50  0001 C CNN
	1    4150 3300
	1    0    0    -1  
$EndComp
Wire Wire Line
	4150 3300 4150 3175
Wire Wire Line
	4150 2975 4150 2850
Wire Notes Line
	4475 2600 4475 3650
Wire Notes Line
	3025 2600 4475 2600
Wire Notes Line
	3025 3650 4475 3650
$Comp
L power:+5V #PWR0125
U 1 1
P 4150 2850
F 0 "#PWR0125" H 4150 2700 50  0001 C CNN
F 1 "+5V" H 4050 3000 50  0000 L CNN
F 2 "" H 4150 2850 50  0001 C CNN
F 3 "" H 4150 2850 50  0001 C CNN
	1    4150 2850
	1    0    0    -1  
$EndComp
Wire Wire Line
	9100 2850 9000 2850
$Comp
L power:GND #PWR0101
U 1 1
P 7925 3050
F 0 "#PWR0101" H 7925 2800 50  0001 C CNN
F 1 "GND" H 8000 2900 50  0000 R CNN
F 2 "" H 7925 3050 50  0001 C CNN
F 3 "" H 7925 3050 50  0001 C CNN
	1    7925 3050
	1    0    0    -1  
$EndComp
Wire Wire Line
	8175 1925 8325 1925
Wire Wire Line
	9075 5375 8875 5375
Wire Wire Line
	7800 5175 7975 5175
Wire Wire Line
	8675 5950 8950 5950
Wire Wire Line
	7950 5950 8225 5950
$Comp
L power:+5V #PWR?
U 1 1
P 7050 5200
AR Path="/604AFA5F/604B7FCE" Ref="#PWR?"  Part="1" 
AR Path="/604B7FCE" Ref="#PWR0139"  Part="1" 
F 0 "#PWR0139" H 7050 5050 50  0001 C CNN
F 1 "+5V" H 7075 5225 50  0000 L CNN
F 2 "" H 7050 5200 50  0001 C CNN
F 3 "" H 7050 5200 50  0001 C CNN
	1    7050 5200
	1    0    0    -1  
$EndComp
$Comp
L power:GND #PWR0140
U 1 1
P 7050 5750
F 0 "#PWR0140" H 7050 5500 50  0001 C CNN
F 1 "GND" H 7225 5750 50  0000 R CNN
F 2 "" H 7050 5750 50  0001 C CNN
F 3 "" H 7050 5750 50  0001 C CNN
	1    7050 5750
	1    0    0    -1  
$EndComp
$Comp
L power:+BATT #PWR0126
U 1 1
P 7800 3550
F 0 "#PWR0126" H 7800 3400 50  0001 C CNN
F 1 "+BATT" H 7775 3700 50  0000 C CNN
F 2 "" H 7800 3550 50  0001 C CNN
F 3 "" H 7800 3550 50  0001 C CNN
	1    7800 3550
	1    0    0    -1  
$EndComp
Text Label 3950 3225 0    39   ~ 0
D-
Text Label 3950 3125 0    39   ~ 0
D+
$Comp
L Device:R_Small R3
U 1 1
P 3775 3125
F 0 "R3" V 3625 3125 50  0000 C CNN
F 1 "22R" V 3700 3125 50  0000 C CNN
F 2 "Resistor_SMD:R_0603_1608Metric" H 3775 3125 50  0001 C CNN
F 3 "~" H 3775 3125 50  0001 C CNN
	1    3775 3125
	0    1    1    0   
$EndComp
$Comp
L Device:R_Small R6
U 1 1
P 3775 3225
F 0 "R6" V 3850 3225 50  0000 C CNN
F 1 "22R" V 3925 3225 50  0000 C CNN
F 2 "Resistor_SMD:R_0603_1608Metric" H 3775 3225 50  0001 C CNN
F 3 "~" H 3775 3225 50  0001 C CNN
	1    3775 3225
	0    1    1    0   
$EndComp
Wire Wire Line
	3675 3125 3600 3125
Wire Wire Line
	3600 3225 3675 3225
Wire Wire Line
	3950 3125 3875 3125
Wire Wire Line
	3875 3225 3950 3225
Wire Wire Line
	3600 2925 3675 2925
$Comp
L Connector:USB_B_Micro J2
U 1 1
P 3300 3125
F 0 "J2" H 3300 3550 50  0000 C CNN
F 1 "USB_B_Micro" H 3300 3475 50  0000 C CNN
F 2 "Connector_USB:USB_Micro-B_Molex_47346-0001" H 3450 3075 50  0001 C CNN
F 3 "~" H 3450 3075 50  0001 C CNN
	1    3300 3125
	1    0    0    -1  
$EndComp
Text Label 5150 4150 2    39   ~ 0
WS2812
Text Label 6450 3750 0    39   ~ 0
PY1_CON
Wire Wire Line
	7875 3550 7800 3550
Wire Wire Line
	8175 3550 8225 3550
Connection ~ 8225 3550
Wire Wire Line
	7875 4400 7800 4400
Connection ~ 8225 4400
Wire Wire Line
	8175 4400 8225 4400
Text Label 7425 2100 2    39   ~ 0
PY1_CON
Text Label 7425 1600 2    39   ~ 0
CS_FLASH
Text Label 7425 1500 2    39   ~ 0
CS_SD
Text Notes 7400 1350 0    79   ~ 16
OUTPUT
Text Label 7425 2000 2    39   ~ 0
PYRO_1
Text Label 7425 2200 2    39   ~ 0
WS2812
Text Label 7425 2300 2    39   ~ 0
LED
Text Label 7425 1800 2    39   ~ 0
SCK
Text Label 7425 1700 2    39   ~ 0
MOSI
Text Label 7425 1900 2    39   ~ 0
MISO
$Sheet
S 7425 1425 525  950 
U 604AFA5F
F0 "Output" 39
F1 "Output.sch" 39
F2 "MOSI" I L 7425 1700 39 
F3 "SCK" I L 7425 1800 39 
F4 "MISO" I L 7425 1900 39 
F5 "PYRO_1" I L 7425 2000 39 
F6 "LED" I L 7425 2300 39 
F7 "WS2812" I L 7425 2200 39 
F8 "CS_F" I L 7425 1600 39 
F9 "CS_SD" I L 7425 1500 39 
F10 "PY1_CON" I L 7425 2100 39 
$EndSheet
$Sheet
S 3025 1425 525  950 
U 604A6029
F0 "Input" 39
F1 "Input.sch" 39
F2 "BUTTON" I R 3550 2050 39 
F3 "SDA" I R 3550 1725 39 
F4 "SCL" I R 3550 1900 39 
$EndSheet
Wire Wire Line
	8125 2950 7925 2950
Wire Wire Line
	8425 2950 8600 2950
Text Notes 7350 7520 0    79   ~ 16
OneComputer
Text Notes 8130 7640 0    39   ~ 0
18-3-2021
Text Notes 10570 7650 0    79   ~ 0
2
$EndSCHEMATC
